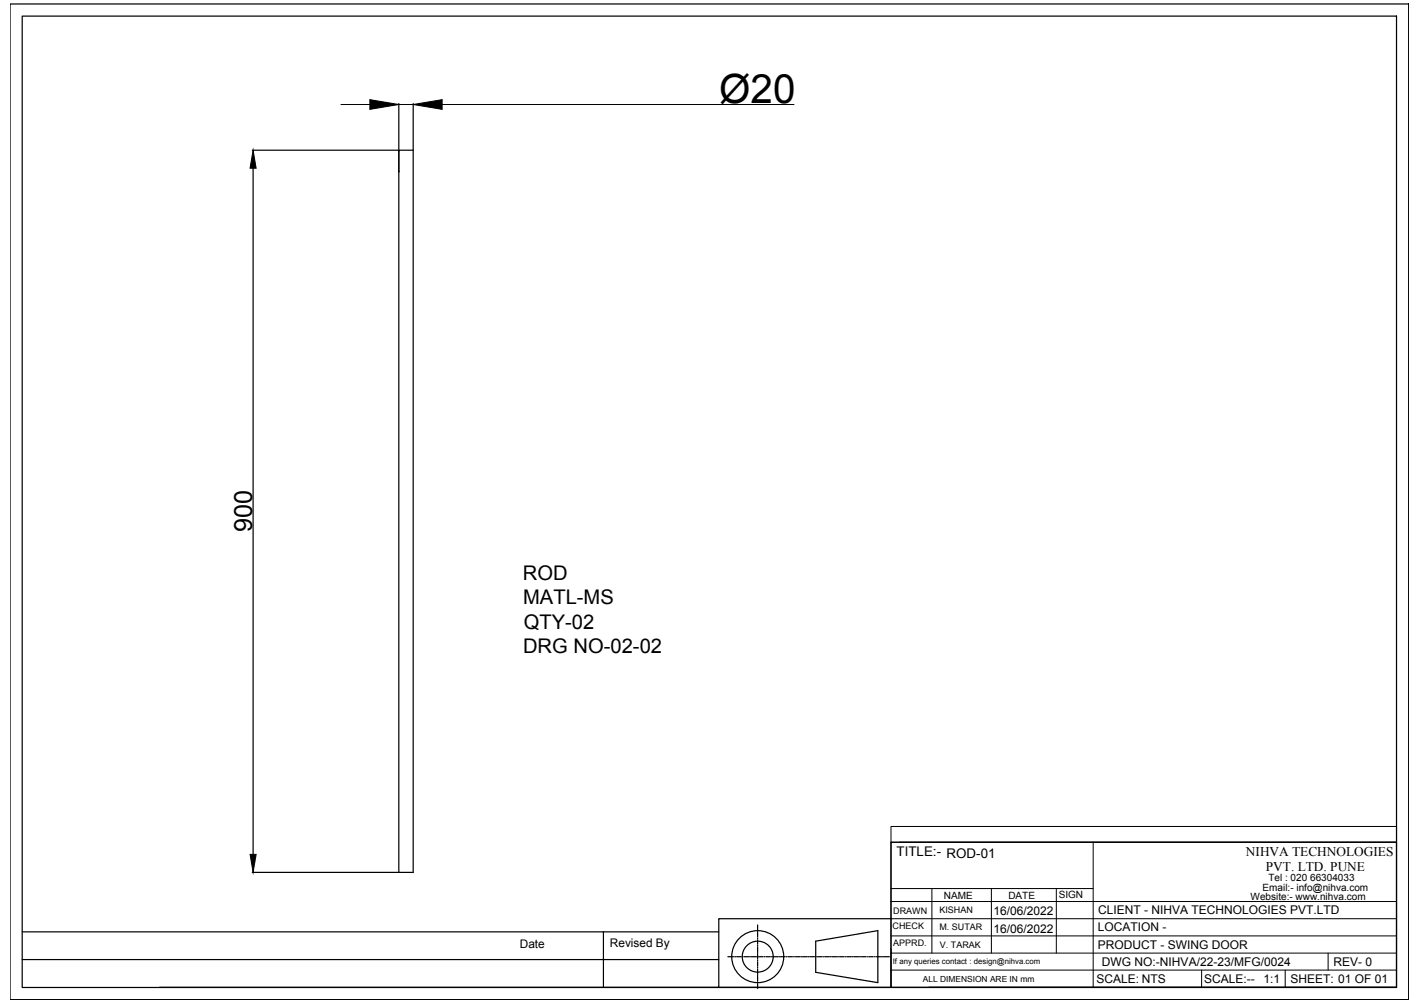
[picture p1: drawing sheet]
<svg xmlns="http://www.w3.org/2000/svg" width="297mm" height="210mm" viewBox="0 0 297 210" stroke-linecap="round" stroke-linejoin="round" font-family="sans-serif">
<!-- layer: 0 -->
<g fill="none" stroke="#000" stroke-width=".25">
<path d="M2.1 .8h292.6v208.4h-292.6zM4.6 3.4h287.5v203.3h-287.5zM52.8 31.4h30.5M52.9 35.2v143.6M83.4 31.4h3v151.2h-3zM83.4 31.6v-.2v4.6v-.2M83.4 21.7v9.7M86.4 21.7v9.7M186.4 176.3h105.7v30.3h-105.7zM4.6 195h145.8M52.8 182.6h30.5M126.2 195v11.7"/>
<path d="M158.5 193.6v.9M158.5 194.7v.2M158.5 195.1v1M158.5 196.3v.2M158.5 196.7v.9M158.5 197.8v.2M158.5 198.2v1M158.5 199.3v.2M158.5 199.7v1M170.6 197l13-2.2v10.8l-13-2.1zM186.4 192.3h-36v14.3h-117M4.6 200.8h145.8"/>
<path d="M150.4 206.6h36M152.3 200.2h1.2M153.7 200.2h.2M154.1 200.2h.9M155.2 200.2h.2M155.6 200.2h1M156.7 200.2h.3M157.1 200.2h1M158.3 200.2h.2M158.5 200.9v.2M158.5 201.3v.9M158.5 202.4v.2"/>
<path d="M158.5 202.8v1M158.5 203.9v.3M158.5 204.3v1M158.5 205.5v.2M158.5 205.9v1M158.7 200.2h.9M159.8 200.2h.2M160.2 200.2h.9M161.4 200.2h.2M161.7 200.2h1M162.9 200.2h.2M163.3 200.2h.9"/>
<path d="M164.5 200.2h.1M164.8 200.2h1M166 200.2h.1M166.4 200.2h.9M167.5 200.2h.2M167.9 200.2h1M169 200.2h.2M169.4 200.2h1M170.6 200.2h.2M171 200.2h.9M172.1 200.2h.2M172.5 200.2h1"/>
<path d="M173.6 200.2h.2M174 200.2h1M175.2 200.2h.2M175.6 200.2h.9M176.7 200.2h.2M177.1 200.2h1M178.3 200.2h.2M178.6 200.2h1M179.8 200.2h.2M180.2 200.2h.9M181.3 200.2h.2M181.7 200.2h1"/>
<path d="M182.9 200.2h.1M183.2 200.2h1M184.4 200.2h.2M184.8 200.2h1.2M194.3 206.6h97.8"/>
<circle cx="158.5" cy="200.2" r="5.4"/>
<circle cx="158.5" cy="200.2" r="3.2"/>
</g>
<g fill="none" stroke="#000" stroke-width=".21">
<path d="M71.3 21.9h6.1M83.4 21.9h3M92.5 21.9h73.6M186.4 173h105.7v3.3h-105.7zM186.4 176.3v30.3M188.2 176.3h103.9M228.7 176.3v30.3M186.4 199.5h105.7M186.4 195.9h105.7M186.4 192.3h105.7M186.4 188.7h105.7M186.4 186h42.3"/>
<path d="M194.9 186v13.5M207.4 186v13.5M221 186v13.5M277.8 199.5v3.5M186.4 203h105.7M251.4 203v3.6M268.8 203v3.6"/>
</g>
<path d="M52.9 31.4l.7 3.8h-1.3zM77.4 20.9l6 1-6 1zM86.4 21.9l6.1-1v2zM52.3 178.8h1.3l-.7 3.8z" fill="#000" stroke="#000" stroke-width=".21"/>
<text font-size="8.4" x="150.4" y="21.5">Ø20</text>
<text font-size="5.3" x="52.8" y="111.4" transform="rotate(-90 52.8 111.4)">900</text>
<g font-size="4.2">
<text x="109.4" y="121.4">ROD</text>
<text x="109.4" y="126.5">MATL-MS</text>
<text x="109.5" y="131.6">QTY-02</text>
<text x="109.4" y="136.6">DRG NO-02-02</text>
</g>
<g font-size="2.8">
<text x="187.6" y="179.2">TITLE:- ROD-01</text>
<text x="260.6" y="179.1">NIHVA TECHNOLOGIES</text>
<text x="264.8" y="182.3">PVT. LTD. PUNE</text>
</g>
<g font-size="2.5">
<text x="207.8" y="191.6">16/06/2022</text>
<text x="229.7" y="191.3">CLIENT - NIHVA TECHNOLOGIES PVT.LTD</text>
<text x="207.8" y="195.2">16/06/2022</text>
<text x="229.6" y="194.9">LOCATION -</text>
<text x="108.7" y="198.5">Date</text>
<text x="127.6" y="198.2">Revised By</text>
<text x="229.6" y="198.5">PRODUCT - SWING DOOR</text>
<text x="230.5" y="202.1">DWG NO:-NIHVA/22-23/MFG/0024</text>
<text x="279" y="202.1">REV- 0</text>
<text x="229.3" y="205.7">SCALE: NTS</text>
<text x="251.9" y="205.7">SCALE:--</text>
<text x="264.3" y="205.7">1:1</text>
<text x="269.9" y="205.7">SHEET: 01 OF 01</text>
</g>
<g font-size="2.1">
<text x="265.3" y="184.4">Tel : 020 66304033</text>
<text x="197.4" y="188.1">NAME</text>
<text x="210.9" y="188.2">DATE</text>
<text x="221.5" y="188">SIGN</text>
<text x="261.6" y="188.4">Website:- www.nihva.com</text>
<text x="264.1" y="186.5">Email:- info@nihva.com</text>
</g>
<g font-size="1.9">
<text x="186.8" y="191.2">DRAWN</text>
<text x="196.5" y="191.1">KISHAN</text>
<text x="186.7" y="194.4">CHECK</text>
<text x="186.8" y="198">APPRD.</text>
<text x="196.5" y="194.7">M. SUTAR</text>
<text x="196.6" y="198.3">V. TARAK</text>
</g>
<text font-size="1.8" x="193" y="205.4">ALL DIMENSION ARE IN mm</text>
<text font-size="1.6" x="186.8" y="201.7">If any queries contact : design@nihva.com</text>
</svg>
